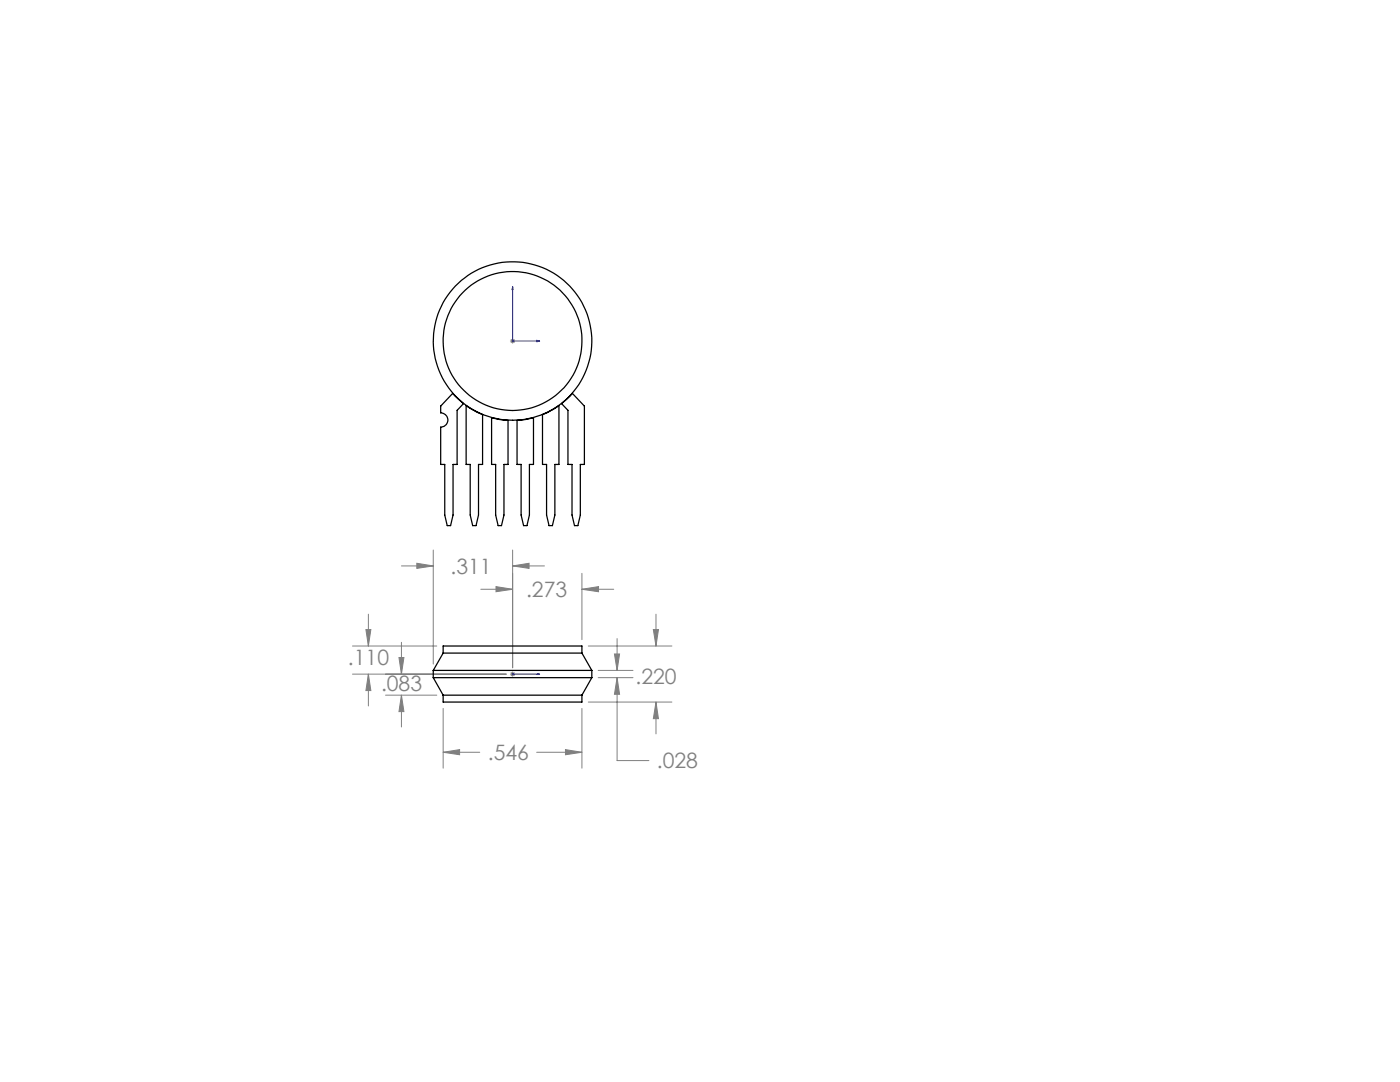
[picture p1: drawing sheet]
<svg xmlns="http://www.w3.org/2000/svg" width="279mm" height="216mm" viewBox="0 0 279 216" stroke-linecap="round" stroke-linejoin="round" font-family="sans-serif">
<path d="M102.3 57.2l.1 .6h-.2zM102.3 57.2v10.9h5.4M107.1 67.9l.6 .2-.6 .1zM102.2 134.5h.2zM102.3 134.5h.1M102.3 134.5h5.4M107.7 134.5h-.6h.6" fill="none" stroke="#00f" stroke-width=".2"/>
<g fill="none" stroke="#808080" stroke-width=".2">
<path d="M101.8 68.1h1M102 67.7l.7 .7M102.3 67.6v.9M102.7 67.7l-.7 .7M80.1 112.9h6.4M83.2 112.4l3.3 .5-3.3 .5zM86.5 109.7v22.8M96 117.6h6.3M99 117.1l3.3 .5-3.3 .5zM102.3 112.9l3.3-.5v1zM102.3 109.7v23.5M102.3 112.9h6.4"/>
<path d="M116.1 117.6l3.4-.5v1zM116.1 114.4v13.2M116.1 117.6h6.4M70.3 134.5h30.7M70.3 128.9h16.9M73 125.6h1l-.5 3.3zM73.5 134.5l.5 3.3h-1zM73.5 122.6v6.3M73.5 134.5v6.4M76.9 138.7h10.3M79.6 131.2h1l-.5 3.3zM80.1 138.7l.5 3.3h-1z"/>
<path d="M80.1 128.2v6.3M80.1 138.7v6.4M101.8 134.5h1M102 134.2l.7 .7M102.3 134v1M102.7 134.2l-.7 .7M117.4 128.9h16.7M119.4 135.2h6.9M119.4 133.8h6.9M122.6 130.5h1l-.4 3.3zM123.2 135.2l.4 3.3h-1zM123.2 135.2v16.6h6.3"/>
<path d="M123.2 127.4v6.4M130.4 125.6h1l-.5 3.3zM130.9 122.6v6.3M88.4 150.1l3.3-.5v1zM88.4 141.4v11.9M88.4 150.1h7.3M107.1 150.1h9M112.9 149.6l3.2 .5-3.2 .5zM116.1 141.4v11.9M117.4 140.1h16.7M130.9 140.1l.5 3.3h-1zM130.9 140.1v6.3"/>
</g>
<g fill="#00f">
<path d="M107.1 134.5h.6zM102.2 134.5h.2z"/>
<path d="M107.1 67.9l.6 .2-.6 .1zM102.3 57.2l.1 .6h-.2z"/>
</g>
<path d="M83.2 112.4l3.3 .5-3.3 .5zM102.3 112.9l3.3-.5v1zM73.5 134.5l.5 3.3h-1zM73 125.6h1l-.5 3.3zM112.9 149.6l3.2 .5-3.2 .5zM88.4 150.1l3.3-.5v1zM130.9 140.1l.5 3.3h-1zM130.4 125.6h1l-.5 3.3zM116.1 117.6l3.4-.5v1zM99 117.1l3.3 .5-3.3 .5zM80.1 138.7l.5 3.3h-1zM79.6 131.2h1l-.5 3.3zM123.2 135.2l.4 3.3h-1zM122.6 130.5h1l-.4 3.3z" fill="#808080"/>
<g fill="none" stroke="#000" stroke-width=".25">
<path d="M90.3 78.5l2.2 2-1.3 1.4v10.8h-.8v10.1l-.5 2.1h-.6l-.5-2.1v-10.1h-.9v-7.5a1.43 1.43 0 0 0 1.5-1.4 1.43 1.43 0 0 0-1.5-1.4v-1.4zM93 80.9l2 1.3 1.3 .5v10h-.8v10.1l-.5 2.1h-.7l-.5-2.1v-10.1h-.8zM98.1 83.4l3.3 .5v8.8h-.8v10.1l-.5 2.1h-.7l-.5-2.1v-10.1h-.8zM103.2 83.9l3.3-.5v9.3h-.8v10.1l-.5 2.1h-.7l-.5-2.1v-10.1h-.8zM108.3 82.7l2.1-1 1.1-.8v11.8h-.8v10.1l-.5 2.1h-.6l-.5-2.1v-10.1h-.8zM112.1 80.5l2.1-2 2.4 2.5v11.7h-.8v10.1l-.5 2.1h-.6l-.5-2.1v-10.1h-.9v-10.8zM86.5 133.8h31.6M86.5 135.2h31.6M86.5 133.8v1.4M86.5 135.2l1.9 3.5M88.4 130.3h27.7M88.4 138.7h27.7"/>
<path d="M88.4 130.3v-1.4h27.7v1.4M88.4 138.7v1.4h27.7v-1.4M88.4 130.3l-1.9 3.5M116.1 130.3l2 3.5M118.1 133.8v1.4M118.1 135.2l-2 3.5"/>
<circle cx="102.3" cy="68" r="15.8"/>
<circle cx="102.3" cy="68" r="13.9"/>
</g>
<g font-size="4.2" fill="#808080">
<text x="89.9" y="114.5">.311</text>
<text x="105" y="119.1">.273</text>
<text x="69.4" y="132.7">.110</text>
<text x="76" y="138">.083</text>
<text x="126.8" y="136.5">.220</text>
<text x="97.4" y="151.7">.546</text>
<text x="131.1" y="153.3">.028</text>
</g>
</svg>
